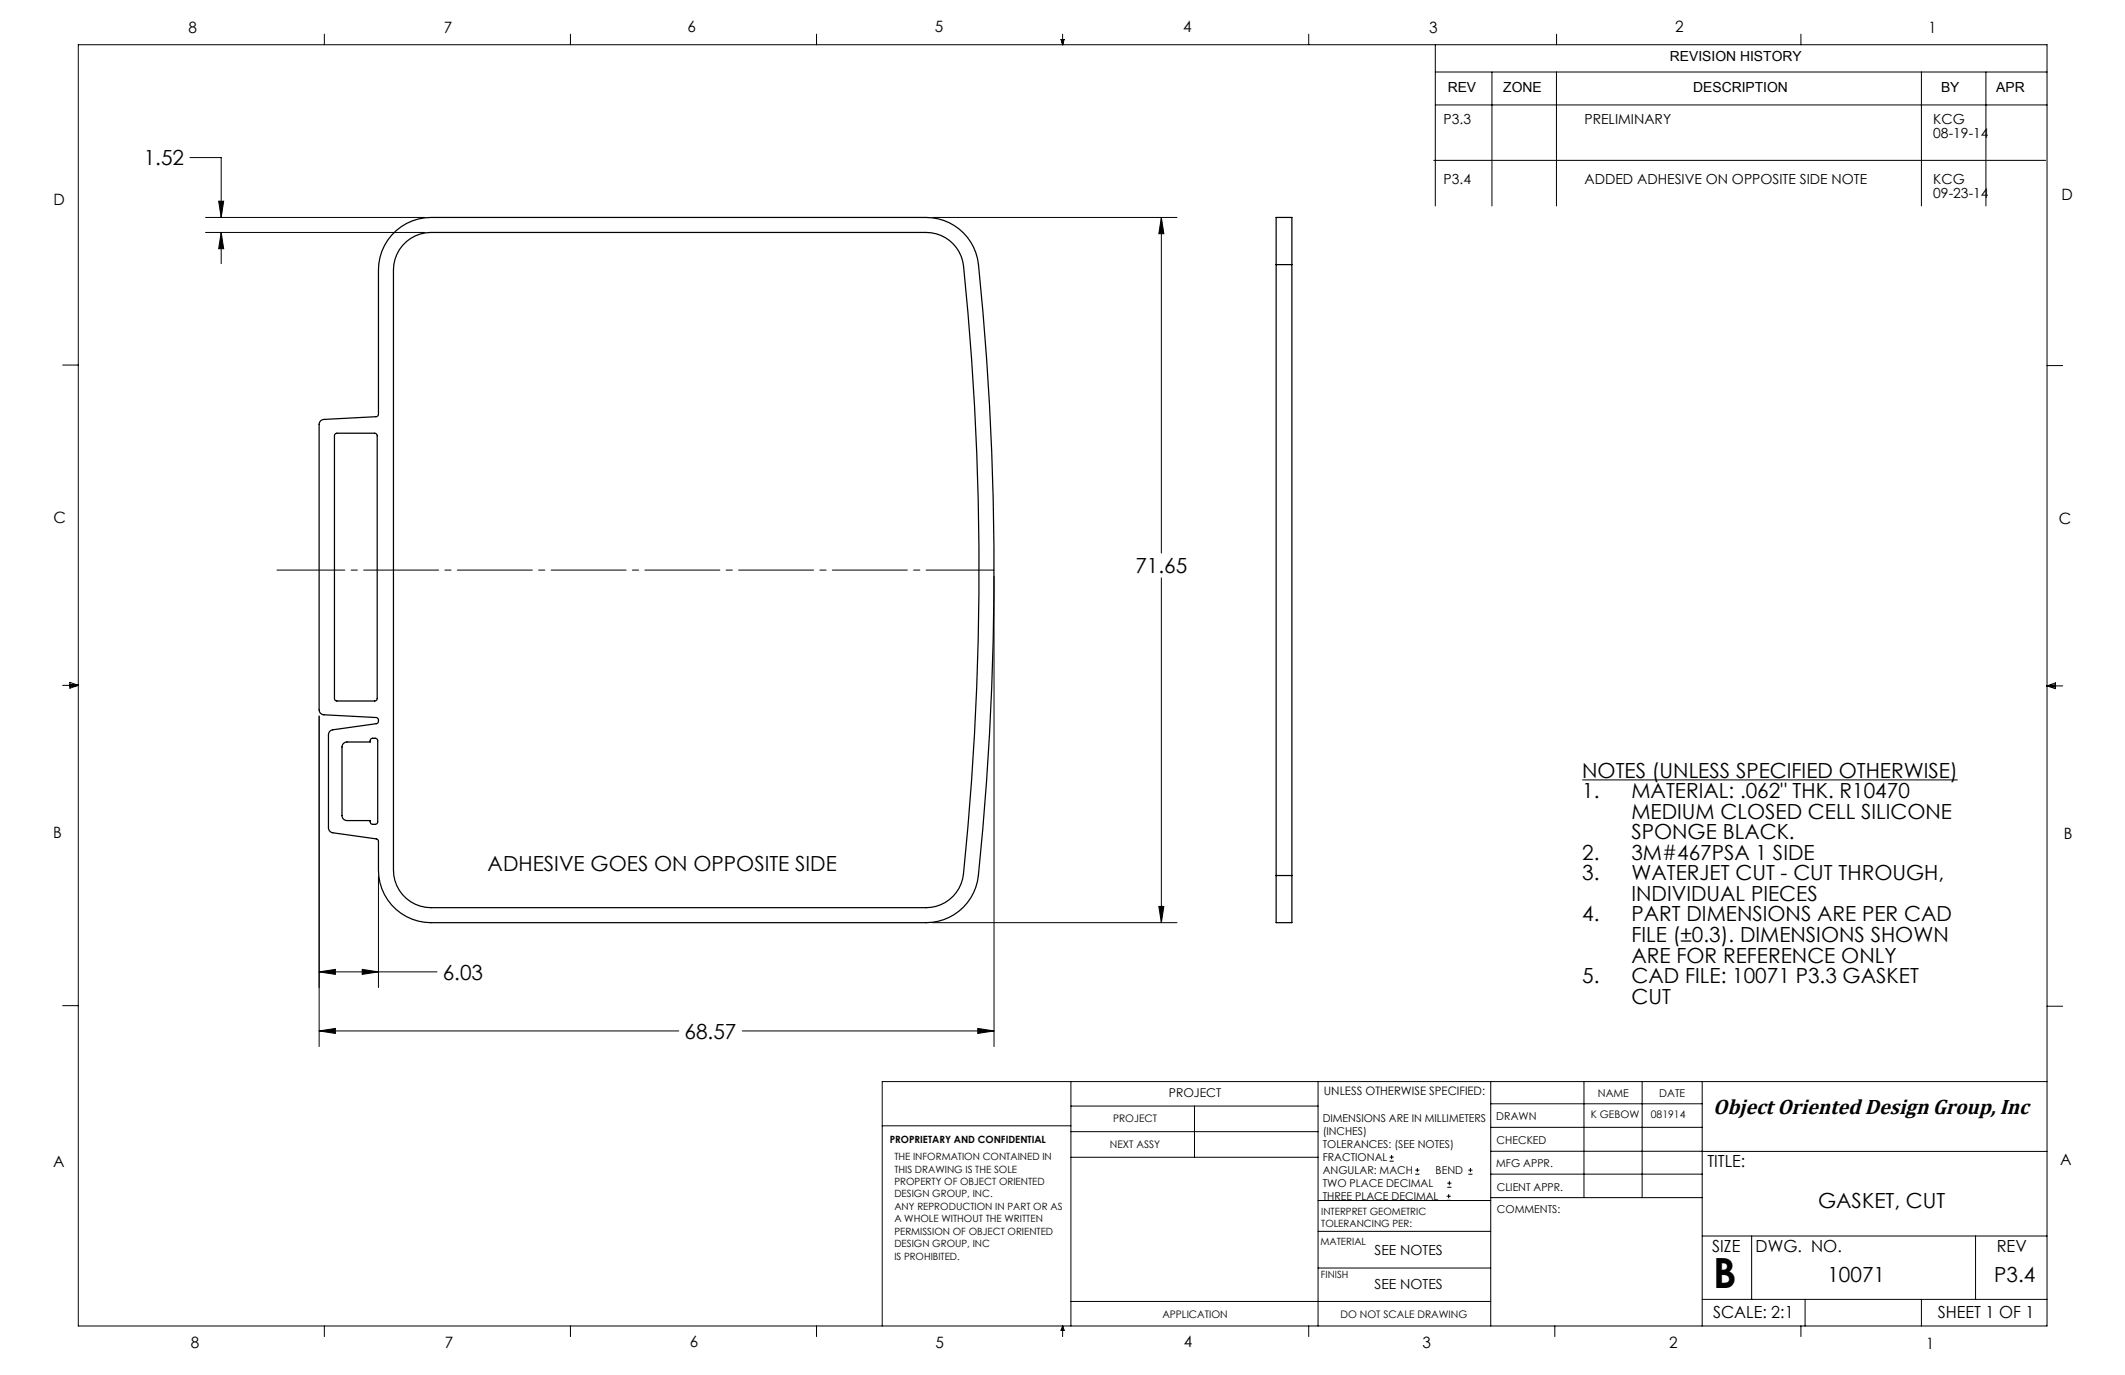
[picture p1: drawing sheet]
<svg xmlns="http://www.w3.org/2000/svg" width="432mm" height="279mm" viewBox="0 0 432 279" stroke-linecap="round" stroke-linejoin="round" font-family="sans-serif">
<g fill="none" stroke="#000" stroke-width=".2">
<path d="M15.9 9.1h400.1v260.3h-400.1zM65.9 6.9v2.2M115.9 6.9v2.2M165.9 6.9v2.2M215.6 8h.6l-.3 1.1zM215.7 8l.2 1.1M215.9 6.9v2.2M216 8l-.1 1.1M265.9 6.9v2.2M291.7 9.1v32.8M291.7 14.6h124.3M303.2 14.6v27.3"/>
<path d="M316.3 14.6v27.3M316.3 6.9v2.2M365.9 6.9v2.2M390.4 14.6v27.3M403.5 14.6v27.3M38.6 32h6.3v12.2M291.3 32.6h124.4M291.7 21.3h124.3M41.8 44.2h44.5M41.8 47.2h44.5M44.4 40.9h1.1l-.6 3.3zM44.9 47.2l.6 3.3h-1.1z"/>
<path d="M44.9 47.2v6.4M189.5 44.2h49.7M236 44.2l.5 3.3h-1zM236 44.2v68.2M12.7 74.2h3.2M416 74.3h3.1M202 117.1v95.6M236 117.4v70.1M12.7 139.3h3.2M14.2 139l1.7 .3M14.2 138.7l1.7 .6-1.7 .5zM15.9 139.3l-1.7 .2"/>
<path d="M416 139.4h3.1M416 139.4l1.7-.6v1.1zM416 139.4l1.7 .2M417.7 139.1l-1.7 .3M64.8 145.5v67.2M321.5 158.5h76.3M76.9 178.1v22.6M64.8 197.5l3.3-.5v1zM64.8 197.5h24M73.6 197l3.3 .5-3.3 .5zM189.5 187.5h49.7M235.5 184.2h1l-.5 3.3z"/>
<path d="M12.7 204.4h3.2M64.8 209.5l3.3-.5v1zM64.8 209.5h73.1M150.8 209.5h51.2M198.7 209l3.3 .5-3.3 .5zM217.6 219.8v49.6M267.8 219.8v49.6M302.9 219.8v49.6M321.9 219.8v23.6M333.7 219.8v23.6M345.9 219.8v49.6M416 204.5h3.1"/>
<path d="M416 219.8h-236.7v49.6M179.3 228.8h38.3M217.6 235.2h50.2M217.6 224.8h50.2M217.6 230h50.2M242.7 224.8v10.4M282.4 236h.8M282.4 235.1h.8M282.8 234.7v.8M287.6 238.6h.8M287.6 237.8h.8M288 237.3v.9"/>
<path d="M298.4 238.6h.8M298.4 237.8h.8M298.8 237.3v.9M302.9 238.6h43M302.9 233.9h43M302.9 229.1h43M302.9 224.3h43M345.9 234h70.1M267.8 257.7h35.1M267.8 250.2h35.1M267.8 243.9h35.1M293.9 243.9h.9"/>
<path d="M293.9 243.1h.9M294.1 241.3h.8M294.1 240.4h.8M294.4 242.7v.8M294.5 240v.8M302.9 243.4h43M345.9 251.2h70.1M355.9 251.2v12.8M401.4 251.2v12.8M65.9 269.4v2.2M115.9 269.4v2.2M165.9 269.4v2.2"/>
<path d="M215.9 269.4v2.2M215.9 269.4l.3 .9h-.6zM217.6 264.5h85.3M265.9 269.4v2.2M315.9 269.4v2.2M345.9 264h70.1M365.9 269.4v2.2M366.8 264v5.4M390.4 264v5.4"/>
</g>
<path d="M56.3 115.8h145.7" fill="none" stroke="#000" stroke-width=".2" stroke-dasharray="15.2 1.3 1.3 1.3" stroke-dashoffset="1.4"/>
<g fill="#000">
<path d="M235.5 184.2h1l-.5 3.3zM236 44.2l.5 3.3h-1zM44.9 47.2l.6 3.3h-1.1zM44.4 40.9h1.1l-.6 3.3zM73.6 197l3.3 .5-3.3 .5zM64.8 197.5l3.3-.5v1z"/>
<path d="M198.7 209l3.3 .5-3.3 .5zM64.8 209.5l3.3-.5v1z"/>
</g>
<path d="M80.5 46.9a10.7 10.7 0 0 1 7.1-2.7h100.6a10.7 10.7 0 0 1 10.6 9.6 602.5 602.5 0 0 1-.2 125.3 10.7 10.7 0 0 1-10.4 8.4h-100.6a10.7 10.7 0 0 1-10.7-10.7v-5.8l-.2-.4-9.1-1.4a1.02 1.02 0 0 1-.9-1v-18.9a1.02 1.02 0 0 1 .9-1l8.9-1.2a.65 .65 0 0 0 .4-.7 .65 .65 0 0 0-.5-.6l-10.6-.6a1.02 1.02 0 0 1-1-1v-58a1.02 1.02 0 0 1 1-1l10.6-.5 .5-.3v-29.5a10.7 10.7 0 0 1 3.6-8zM82.6 49.1a7.6 7.6 0 0 1 5-1.9h100.6a7.6 7.6 0 0 1 7.6 6.9 599.5 599.5 0 0 1-.2 124.5 7.6 7.6 0 0 1-7.4 5.8h-100.6a7.6 7.6 0 0 1-7.7-7.6v-121.9a7.6 7.6 0 0 1 2.7-5.8zM259.3 53.8v124.1M259.3 53.8v-9.6h3.2v9.6M259.3 53.8h3.2M262.5 53.8v124.1M68.1 88.2l.4-.2h7.6l.3 .1 .2 .3v53.5v.3l-.4 .2h-7.7h-.3l-.2-.4v-53.5zM69.8 151.1l.7-.3h4.7a.57 .57 0 0 1 .5-.8l.7 .1 .3 .4v16.5l-.3 .5h-.8a.58 .58 0 0 1-.4-.8h-4.7a1.02 1.02 0 0 1-1-1v-13.9zM259.3 177.9v9.6h3.2v-9.6M259.3 177.9h3.2" fill="none" stroke="#000" stroke-width=".25"/>
<text font-size="8.5" x="348.1" y="261.8">B</text>
<text font-size="4.4" x="348.1" y="226.4">Object Oriented Design Group, Inc</text>
<g font-size="4.2">
<text x="29.2" y="33.6">1.52</text>
<text x="230.7" y="116.5">71.65</text>
<text x="321.5" y="158">NOTES (UNLESS SPECIFIED OTHERWISE)</text>
<text x="321.5" y="162.2">1.</text>
<text x="331.5" y="162.2">MATERIAL: .062&quot; THK. R10470</text>
<text x="331.5" y="166.4">MEDIUM CLOSED CELL SILICONE</text>
<text x="331.5" y="170.5">SPONGE BLACK.</text>
<text x="99.1" y="177.1">ADHESIVE GOES ON OPPOSITE SIDE</text>
<text x="321.5" y="174.7">2.</text>
<text x="321.5" y="178.9">3.</text>
<text x="331.5" y="174.7">3M#467PSA 1 SIDE</text>
<text x="331.5" y="178.9">WATERJET CUT - CUT THROUGH,</text>
<text x="331.5" y="183.1">INDIVIDUAL PIECES</text>
<text x="321.5" y="187.2">4.</text>
<text x="331.5" y="187.2">PART DIMENSIONS ARE PER CAD</text>
<text x="331.5" y="191.4">FILE (±0.3). DIMENSIONS SHOWN</text>
<text x="331.5" y="195.6">ARE FOR REFERENCE ONLY</text>
<text x="90" y="199.1">6.03</text>
<text x="321.5" y="199.8">5.</text>
<text x="331.5" y="199.8">CAD FILE: 10071 P3.3 GASKET</text>
<text x="331.5" y="203.9">CUT</text>
<text x="139.1" y="211.1">68.57</text>
<text x="369.4" y="245.4">GASKET, CUT</text>
<text x="371.3" y="260.4">10071</text>
<text x="405.2" y="260.4">P3.4</text>
</g>
<g font-size="3.4">
<text x="346.9" y="237">TITLE:</text>
<text x="347.9" y="254.3">SIZE</text>
<text x="356.7" y="254.4">DWG. NO.</text>
<text x="405.7" y="254.5">REV</text>
<text x="348.1" y="267.9">SCALE: 2:1</text>
<text x="393.8" y="267.9">SHEET 1 OF 1</text>
</g>
<g font-size="3.2">
<text x="38.3" y="6.7">8</text>
<text x="90.2" y="6.7">7</text>
<text x="139.7" y="6.5">6</text>
<text x="190" y="6.5">5</text>
<text x="240.4" y="6.5">4</text>
<text x="290.4" y="6.7">3</text>
<text x="340.4" y="6.5">2</text>
<text x="391.9" y="6.7">1</text>
<text x="10.9" y="41.6">D</text>
<text x="418.9" y="40.7">D</text>
<text x="10.9" y="106.3">C</text>
<text x="418.4" y="106.4">C</text>
<text x="10.8" y="170.2">B</text>
<text x="419.4" y="170.6">B</text>
<text x="10.8" y="237.2">A</text>
<text x="418.6" y="236.8">A</text>
<text x="38.8" y="273.8">8</text>
<text x="90.4" y="273.8">7</text>
<text x="140.2" y="273.8">6</text>
<text x="190.1" y="273.9">5</text>
<text x="240.5" y="273.8">4</text>
<text x="289" y="273.9">3</text>
<text x="339.1" y="273.8">2</text>
<text x="391.4" y="274.1">1</text>
</g>
<g font-size="2.8">
<text x="339.3" y="12.5">REVISION HISTORY</text>
<text x="294.2" y="18.6">REV</text>
<text x="305.5" y="18.6">ZONE</text>
<text x="344" y="18.6">DESCRIPTION</text>
<text x="394.4" y="18.6">BY</text>
<text x="405.6" y="18.6">APR</text>
<text x="293.4" y="25.2">P3.3</text>
<text x="322" y="25.2">PRELIMINARY</text>
<text x="392.8" y="25.2">KCG</text>
<text x="392.8" y="28">08-19-14</text>
<text x="293.4" y="37.4">P3.4</text>
<text x="322" y="37.4">ADDED ADHESIVE ON OPPOSITE SIDE NOTE</text>
<text x="392.8" y="37.4">KCG</text>
<text x="392.8" y="40.2">09-23-14</text>
<text x="279.3" y="255">SEE NOTES</text>
<text x="279.3" y="261.8">SEE NOTES</text>
</g>
<text font-size="2.5" x="237.5" y="222.9">PROJECT</text>
<text font-size="2.4" x="269" y="222.4">UNLESS OTHERWISE SPECIFIED:</text>
<g font-size="2.2">
<text x="268.8" y="228">DIMENSIONS ARE IN MILLIMETERS</text>
<text x="304.1" y="227.7">DRAWN</text>
<text x="324.7" y="222.9">NAME</text>
<text x="337.2" y="222.9">DATE</text>
<text x="268.8" y="230.6">(INCHES)</text>
<text x="268.8" y="233.3">TOLERANCES: (SEE NOTES)</text>
<text x="304.1" y="232.6">CHECKED</text>
<text x="268.8" y="235.9">FRACTIONAL</text>
<text x="268.8" y="238.6">ANGULAR: MACH</text>
<text x="291.7" y="238.6">BEND</text>
<text x="304" y="237.2">MFG APPR.</text>
<text x="268.8" y="241.3">TWO PLACE DECIMAL</text>
<text x="268.8" y="243.9">THREE PLACE DECIMAL</text>
<text x="304.2" y="241.9">CLIENT APPR.</text>
<text x="304.2" y="246.5">COMMENTS:</text>
</g>
<g font-size="2.1">
<text x="323.2" y="227.2">K GEBOW</text>
<text x="335.5" y="227.2">081914</text>
<text x="225.5" y="233.3">NEXT ASSY</text>
<text x="226.2" y="228">PROJECT</text>
<text x="236.2" y="267.8">APPLICATION</text>
<text x="272.4" y="267.8">DO NOT SCALE DRAWING</text>
</g>
<g font-size="2">
<text x="180.8" y="232.3">PROPRIETARY AND CONFIDENTIAL</text>
<text x="181.7" y="235.7">THE INFORMATION CONTAINED IN</text>
<text x="181.7" y="238.3">THIS DRAWING IS THE SOLE</text>
<text x="181.7" y="240.8">PROPERTY OF OBJECT ORIENTED</text>
<text x="181.7" y="243.3">DESIGN GROUP, INC.</text>
<text x="181.7" y="245.8">ANY REPRODUCTION IN PART OR AS</text>
<text x="181.7" y="248.4">A WHOLE WITHOUT THE WRITTEN</text>
<text x="181.7" y="250.9">PERMISSION OF OBJECT ORIENTED</text>
<text x="268.5" y="246.8">INTERPRET GEOMETRIC</text>
<text x="268.5" y="249.4">TOLERANCING PER:</text>
<text x="181.7" y="253.4">DESIGN GROUP, INC</text>
<text x="181.7" y="255.9">IS PROHIBITED.</text>
<text x="268.3" y="252.9">MATERIAL</text>
<text x="268.4" y="259.7">FINISH</text>
</g>
</svg>
